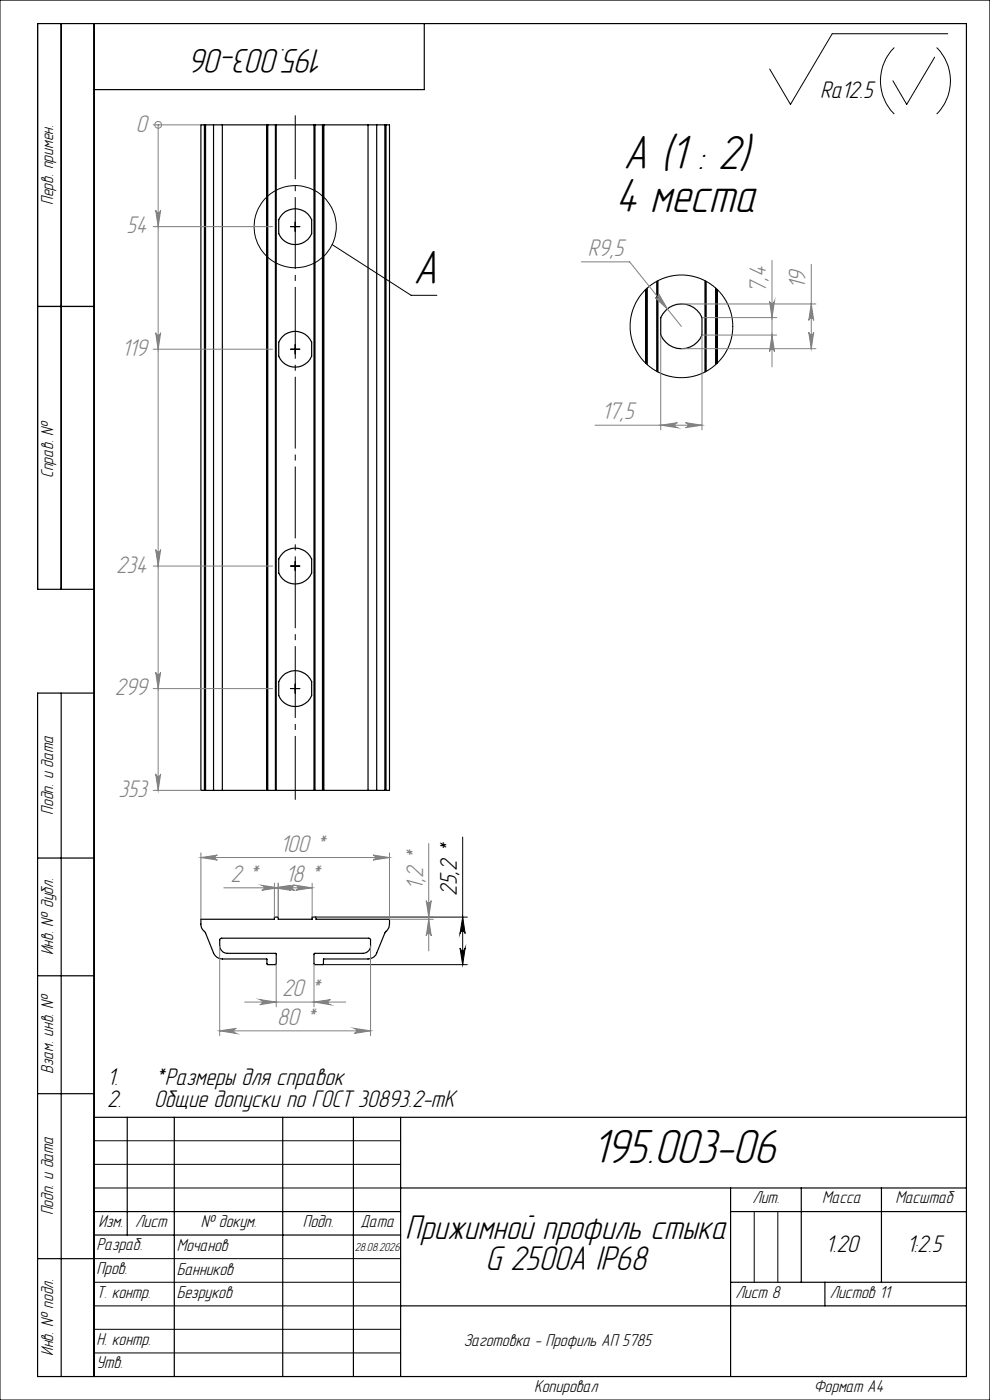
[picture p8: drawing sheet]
<svg xmlns="http://www.w3.org/2000/svg" width="210mm" height="297mm" viewBox="0 0 210 297" stroke-linecap="round" stroke-linejoin="round" font-family="sans-serif">
<g fill="none" stroke="#000" stroke-width=".25">
<path d="M13 5v120M20 5v287M90 5v14h-70M43.4 26.5h.2M43.4 26.5h-.8v141.2h.8M43.4 26.5v141.2M43.6 26.5h1.7M43.6 26.5v141.2M45.3 26.5h1.9M45.3 26.5v141.2M47.2 26.5h9.4M47.2 26.5v141.2"/>
<path d="M56.6 26.5h.1M56.6 26.5v141.2M56.6 26.5h.2M56.8 26.5h1.6M56.8 26.5v141.2M58.4 26.5h.2M58.4 26.5v141.2M58.6 26.5h8M58.6 26.5v141.2M66.6 26.5h.2M66.6 26.5v141.2M66.8 26.5v141.2"/>
<path d="M66.8 26.5h1.6M68.4 26.5h.2M68.4 26.5v141.2M68.6 26.5h.1M68.6 26.5v141.2M68.7 26.5h9.4M68.7 26.5v141.2M78.1 26.5h1.8M78.1 26.5v141.2M79.9 26.5h1.7M79.9 26.5v141.2M81.6 26.5h.3"/>
<path d="M81.6 26.5v141.2M81.9 26.5h.7v141.2h-.7M81.9 26.5v141.2M139.3 59.7v19.1M139.6 59.5v19.4M149.5 59.5v19.4M149.8 59.7v19.1M8 65h12M136.9 61.5v15.5M137.1 61.3v15.8M137.3 61.1v16.3M151.8 61.1v16.3"/>
<path d="M152 61.3v15.8M152.2 61.5v15.5M20 125h-12v-120h197v287h-197v-145h12M13 147v145M43.4 167.7h.2M43.6 167.7h1.7M45.3 167.7h1.9M47.2 167.7h9.4M56.6 167.7h.1M56.6 167.7h.2M56.8 167.7h1.6M58.4 167.7h.2"/>
<path d="M58.6 167.7h8M66.6 167.7h.2M66.8 167.7h1.6M68.4 167.7h.2M68.6 167.7h.1M68.7 167.7h9.4M78.1 167.7h1.8M79.9 167.7h1.7M81.6 167.7h.3M8 182h12M42.6 195h15.6v-.4h.8v.4h7.2v-.4h.8v.4h15.6v1a2.92 2.92 0 0 1-.9 1.9l-1.8 4.3a1.94 1.94 0 0 1-1.8 1.2h-9.4l-.2 1.2h-1.7l-.2-.1v-2.1l.1-.2h10.3a1.63 1.63 0 0 0 1.6-1.6v-1.3l-.3-.3h-31.4l-.3 .4a2.52 2.52 0 0 0 .5 2.4l.5 .3 .6 .1h10.3l.1 2.3-1.9 .1-.1-1.2h-9.4a2.04 2.04 0 0 1-1.9-1.2l-1.9-4.6a1.88 1.88 0 0 1-.8-1.6zM8 207h12"/>
<path d="M8 232h12M20 237h185M27 237v25M37 237v55M60 237v55M75 237v55M85 237v55M20 257h65M85 252h120M155 252v40M155 257h50M170 252v20"/>
<path d="M187 252v20M8 267h12M20 262h65M85 277h120M155 272h50M175 272v5"/>
<circle cx="62.6" cy="48.1" r="3.8"/>
<circle cx="62.6" cy="74.1" r="3.8"/>
<circle cx="144.5" cy="69.2" r="4.7"/>
<circle cx="62.6" cy="120.1" r="3.8"/>
<circle cx="62.6" cy="146.1" r="3.8"/>
</g>
<g fill="none" stroke="#000" stroke-width=".21">
<path d="M0 0h210v297h-210zM189.7 10.1a10 10 0 0 0 0 14.1M198.3 12.1l-6 10.1-2.9-5.1M198.7 10.1a10 10 0 0 1 0 14.1M201 7.2h-24.5l-8.8 15-4.4-7.6M61.6 48.1h2M62.6 47.1v2M70.4 51.9l16.8 10.7h5.5M61.6 74.1h2M62.6 73.1v2M62.6 119.1v2M61.6 120.1h2"/>
<path d="M61.6 146.1h2M62.6 145.1v2M98.1 177.6v27M67 194.6h32.1M98.1 194.6l.6 3.4a.55 .55 0 0 0-.6-.5 .55 .55 0 0 0-.5 .5zM68.4 204.6h30.7M97.6 201.1a.55 .55 0 0 0 .5 .6 .55 .55 0 0 0 .6-.6l-.6 3.5zM20 242h65M20 247h65M20 252h65M160 257v15M165 257v15"/>
<path d="M20 267h65M20 272h65M20 277h65M20 282h65M20 287h65"/>
<circle cx="62.6" cy="48.1" r="8.7"/>
<circle cx="144.5" cy="69.2" r="10.9"/>
</g>
<g fill="none" stroke="#808080" stroke-width=".21">
<path d="M32.5 26.5h10.1M33.5 26.5h.1M33.5 26.5v141.2M32.5 48.1h25.3M33 44.6a.53 .53 0 0 0 .5 .5 .53 .53 0 0 0 .6-.5l-.6 3.5zM123.3 55.6h10.3l10.9 13.6M163.8 55.2v22.6M172.1 56.1v17.9M32.5 74.1h25.3M33 70.6a.53 .53 0 0 0 .5 .5 .53 .53 0 0 0 .6-.5l-.6 3.5zM139 63.1a.54 .54 0 0 0 .7 .1 .54 .54 0 0 0 .1-.7l1.8 3zM140.2 71.1v20.1"/>
<path d="M144.6 74h28.5M144.6 64.5h28.5M148.9 71.1v20.1M148.9 71.1h15.8M148.9 67.4h15.8M163.2 63.9a.53 .53 0 0 0 .6 .5 .53 .53 0 0 0 .5-.5l-.5 3.5zM163.8 71.1l.5 3.5a.53 .53 0 0 0-.5-.5 .53 .53 0 0 0-.6 .5zM171.6 70.5a.53 .53 0 0 0 .5 .5 .53 .53 0 0 0 .5-.5l-.5 3.5zM172.1 64.5l.5 3.5a.53 .53 0 0 0-.5-.5 .53 .53 0 0 0-.5 .5zM126.2 90.2h22.7M140.2 90.2l3.5-.5a.53 .53 0 0 0-.6 .5 .53 .53 0 0 0 .6 .5zM145.4 89.7l3.5 .5-3.5 .5a.53 .53 0 0 0 .5-.5 .53 .53 0 0 0-.5-.5z"/>
<path d="M33 116.6a.53 .53 0 0 0 .5 .5 .53 .53 0 0 0 .6-.5l-.6 3.5zM32.5 120.1h25.3M32.5 146.1h25.3M33 142.6a.53 .53 0 0 0 .5 .5 .53 .53 0 0 0 .6-.5l-.6 3.5zM32.5 167.7h10.1M33 164.2a.53 .53 0 0 0 .5 .5 .53 .53 0 0 0 .6-.5l-.6 3.5zM90.9 179v22.8M42.6 181.9l3.5-.5a.53 .53 0 0 0-.5 .5 .53 .53 0 0 0 .5 .6zM42.6 180.9v14.1M42.6 181.9h40M47.5 188.3h18.7M55.5 187.8l3.5 .5-3.5 .6a.53 .53 0 0 0 .5-.6 .53 .53 0 0 0-.5-.5z"/>
<path d="M58.2 188.3l3.5-.5a.53 .53 0 0 0-.5 .5 .53 .53 0 0 0 .5 .6zM58.2 187.4v7.2M59 188.3l3.5-.5a.53 .53 0 0 0-.5 .5 .53 .53 0 0 0 .5 .6zM59 187.4v7.2M62.7 187.8l3.5 .5-3.5 .6a.53 .53 0 0 0 .5-.6 .53 .53 0 0 0-.5-.5zM66.2 187.4v7.2M67 194.6h24.9M79.1 181.4l3.5 .5-3.5 .6a.53 .53 0 0 0 .5-.6 .53 .53 0 0 0-.5-.5zM82.6 180.9v14.1h9.3M90.4 191.1a.53 .53 0 0 0 .5 .5 .53 .53 0 0 0 .6-.5l-.6 3.5zM90.9 195l.6 3.5a.53 .53 0 0 0-.6-.5 .53 .53 0 0 0-.5 .5zM46.6 218.7l3.5-.5a.55 .55 0 0 0-.5 .5 .55 .55 0 0 0 .5 .5z"/>
<path d="M46.6 200.7v19M46.6 218.7h32M51.9 212.6h21.4M55.1 212.1l3.5 .5-3.5 .5a.55 .55 0 0 0 .5-.5 .55 .55 0 0 0-.5-.5zM58.6 204.4v9.2M66.6 212.6l3.5-.5a.55 .55 0 0 0-.5 .5 .55 .55 0 0 0 .5 .5zM66.6 204.4v9.2M75.1 218.2l3.5 .5-3.5 .5a.55 .55 0 0 0 .5-.5 .55 .55 0 0 0-.5-.5zM78.6 200.7v19"/>
<circle cx="33.5" cy="26.5" r=".71"/>
</g>
<path d="M62.6 169.7v-145.2" fill="none" stroke="#000" stroke-width=".21" stroke-dasharray="15.2 1.3 1.3 1.3" stroke-dashoffset="1.7" stroke-linecap="butt"/>
<path d="M97.6 201.1a.55 .55 0 0 0 .5 .6 .55 .55 0 0 0 .6-.6l-.6 3.5zM98.1 194.6l.6 3.4a.55 .55 0 0 0-.6-.5 .55 .55 0 0 0-.5 .5z" fill="#000"/>
<g fill="#808080">
<path d="M42.6 181.9l3.5-.5a.53 .53 0 0 0-.5 .5 .53 .53 0 0 0 .5 .6zM79.1 181.4l3.5 .5-3.5 .6a.53 .53 0 0 0 .5-.6 .53 .53 0 0 0-.5-.5zM59 188.3l3.5-.5a.53 .53 0 0 0-.5 .5 .53 .53 0 0 0 .5 .6zM62.7 187.8l3.5 .5-3.5 .6a.53 .53 0 0 0 .5-.6 .53 .53 0 0 0-.5-.5zM55.1 212.1l3.5 .5-3.5 .5a.55 .55 0 0 0 .5-.5 .55 .55 0 0 0-.5-.5zM66.6 212.6l3.5-.5a.55 .55 0 0 0-.5 .5 .55 .55 0 0 0 .5 .5zM139 63.1l2.6 2.4-1.8-3a.54 .54 0 0 1-.1 .7 .54 .54 0 0 1-.7-.1z"/>
<path d="M140.2 90.2l3.5-.5a.53 .53 0 0 0-.6 .5 .53 .53 0 0 0 .6 .5zM145.4 89.7l3.5 .5-3.5 .5a.53 .53 0 0 0 .5-.5 .53 .53 0 0 0-.5-.5z"/>
<path d="M90.9 195l.6 3.5a.53 .53 0 0 0-.6-.5 .53 .53 0 0 0-.5 .5zM90.4 191.1a.53 .53 0 0 0 .5 .5 .53 .53 0 0 0 .6-.5l-.6 3.5z"/>
<path d="M163.8 71.1l.5 3.5a.53 .53 0 0 0-.5-.5 .53 .53 0 0 0-.6 .5zM163.2 63.9a.53 .53 0 0 0 .6 .5 .53 .53 0 0 0 .5-.5l-.5 3.5z"/>
<path d="M171.6 70.5a.53 .53 0 0 0 .5 .5 .53 .53 0 0 0 .5-.5l-.5 3.5zM172.1 64.5l.5 3.5a.53 .53 0 0 0-.5-.5 .53 .53 0 0 0-.5 .5z"/>
<path d="M58.2 188.3l3.5-.5a.53 .53 0 0 0-.5 .5 .53 .53 0 0 0 .5 .6zM55.5 187.8l3.5 .5-3.5 .6a.53 .53 0 0 0 .5-.6 .53 .53 0 0 0-.5-.5zM46.6 218.7l3.5-.5a.55 .55 0 0 0-.5 .5 .55 .55 0 0 0 .5 .5zM75.1 218.2l3.5 .5-3.5 .5a.55 .55 0 0 0 .5-.5 .55 .55 0 0 0-.5-.5z"/>
<path d="M33 44.6a.53 .53 0 0 0 .5 .5 .53 .53 0 0 0 .6-.5l-.6 3.5zM33 70.6a.53 .53 0 0 0 .5 .5 .53 .53 0 0 0 .6-.5l-.6 3.5zM33 116.6a.53 .53 0 0 0 .5 .5 .53 .53 0 0 0 .6-.5l-.6 3.5zM33 142.6a.53 .53 0 0 0 .5 .5 .53 .53 0 0 0 .6-.5l-.6 3.5zM33 164.2a.53 .53 0 0 0 .5 .5 .53 .53 0 0 0 .6-.5l-.6 3.5z"/>
</g>
<g font-size="10.5">
<text x="132.3" y="35.8">А (1 : 2)</text>
<text x="130.6" y="45">4 места</text>
<text x="87.7" y="60.2">А</text>
<text x="125.6" y="246.6">195.003-06</text>
</g>
<g font-size="7.5">
<text x="68.9" y="10.5" transform="rotate(-180 68.9 10.5)">195.003-06</text>
<text x="86" y="262.8">Прижимной профиль стыка</text>
<text x="103" y="269.4">G 2500А IP68</text>
</g>
<g font-size="5.3">
<text x="174" y="20.9">Ra12.5</text>
<text x="96.9" y="190.1" transform="rotate(-90 96.9 190.1)">25,2 *</text>
<text x="22.7" y="230.3">1.</text>
<text x="32.7" y="230.3">*Размеры для справок</text>
<text x="22.7" y="234.9">2.</text>
<text x="32.7" y="234.9">Общие допуски по ГОСТ 30893.2-mK</text>
<text x="175.1" y="265.6">1.20</text>
<text x="192.3" y="265.6">1:2.5</text>
</g>
<g font-size="5.3" fill="#808080">
<text x="28.8" y="27.9">0</text>
<text x="26.9" y="49.5">54</text>
<text x="124.7" y="54.3">R9,5</text>
<text x="162.5" y="62.1" transform="rotate(-90 162.5 62.1)">7,4</text>
<text x="170.9" y="61.2" transform="rotate(-90 170.9 61.2)">19</text>
<text x="25.9" y="75.5">119</text>
<text x="127.6" y="88.9">17,5</text>
<text x="24.6" y="121.5">234</text>
<text x="24.4" y="147.5">299</text>
<text x="25.1" y="169.1">353</text>
<text x="59.4" y="180.7">100 *</text>
<text x="48.9" y="187.1">2 *</text>
<text x="60.6" y="187.1">18 *</text>
<text x="89.7" y="188.7" transform="rotate(-90 89.7 188.7)">1,2 *</text>
<text x="59.8" y="211.3">20 *</text>
<text x="58.8" y="217.4">80 *</text>
</g>
<g font-size="3.8">
<text x="11.3" y="43.5" transform="rotate(-90 11.3 43.5)">Перв. примен.</text>
<text x="11.3" y="101.4" transform="rotate(-90 11.3 101.4)">Справ. №</text>
<text x="11.3" y="172.8" transform="rotate(-90 11.3 172.8)">Подп. и дата</text>
<text x="11.3" y="202.7" transform="rotate(-90 11.3 202.7)">Инв. № дубл.</text>
<text x="11.3" y="227.8" transform="rotate(-90 11.3 227.8)">Взам. инв. №</text>
<text x="11.3" y="257.8" transform="rotate(-90 11.3 257.8)">Подп. и дата</text>
<text x="159.6" y="255.3">Лит.</text>
<text x="174.4" y="255.3">Масса</text>
<text x="189.9" y="255.3">Масштаб</text>
<text x="20.9" y="260.3">Изм.</text>
<text x="28.7" y="260.3">Лист</text>
<text x="42.6" y="260.3">№ докум.</text>
<text x="64.2" y="260.3">Подп.</text>
<text x="76.5" y="260.3">Дата</text>
<text x="20.5" y="265.3">Разраб.</text>
<text x="37.5" y="265.4">Мочанов</text>
<text x="20.5" y="275.3">Т. контр.</text>
<text x="20.5" y="270.3">Пров.</text>
<text x="37.5" y="270.4">Банников</text>
<text x="37.5" y="275.4">Безруков</text>
<text x="156" y="275.3">Лист 8</text>
<text x="176" y="275.3">Листов 11</text>
<text x="11.3" y="287.7" transform="rotate(-90 11.3 287.7)">Инв. № подл.</text>
<text x="20.5" y="285.2">Н. контр.</text>
<text x="98.4" y="285.5">Заготовка - Профиль АП 5785</text>
<text x="20.5" y="290.3">Утв.</text>
<text x="113.3" y="295.3">Копировал</text>
<text x="172.6" y="295.3">Формат А4</text>
</g>
<text font-size="2.6" x="75.3" y="265.4">28.08.2026</text>
</svg>
